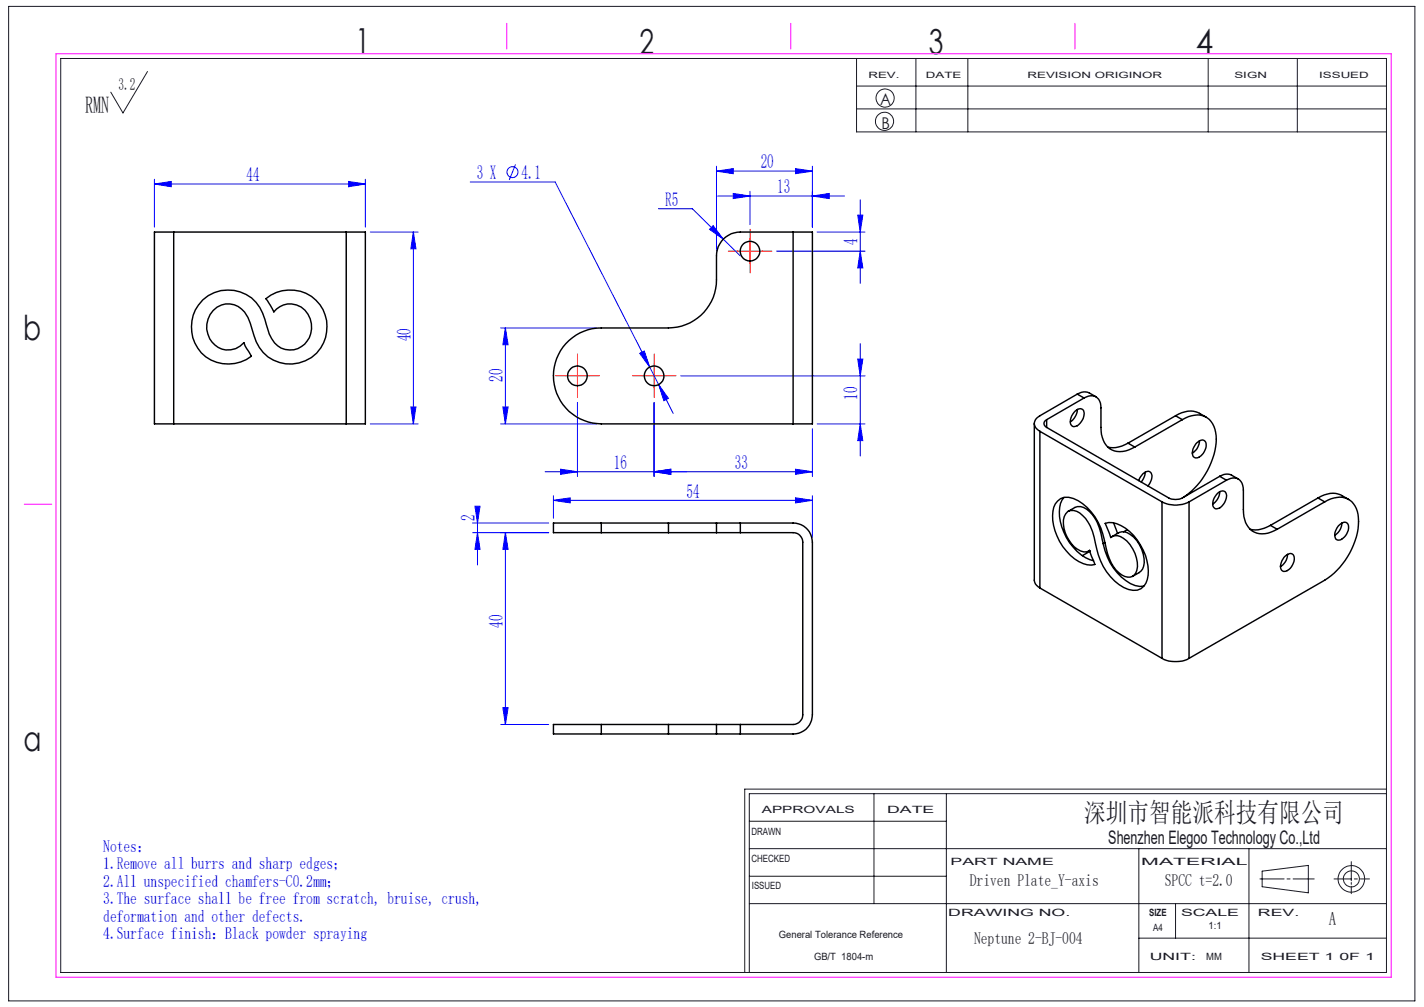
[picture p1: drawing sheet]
<svg xmlns="http://www.w3.org/2000/svg" width="297mm" height="210mm" viewBox="0 0 297 210" stroke-linecap="round" stroke-linejoin="round" font-family="sans-serif">
<g fill="none" stroke="#00f" stroke-width=".21">
<path d="M32.2 38.4l3.5-.6v1.1zM32.2 37.4v10M32.2 38.4h44M72.7 37.8l3.5 .6-3.5 .5zM76.2 37.4v10M98.1 38h17.7l19.7 38.5M107.5 34.3l-1.3 3.2M149.4 35.7l3.5-.5v1zM149.4 34.7v17.7M149.4 35.7h20M156.4 39.9v6.9M165.9 35.2l3.5 .5-3.5 .5z"/>
<path d="M169.4 34.7v12.7M77.2 48.4h10M86.2 48.4l.5 3.5h-1zM86.2 48.4v40M137.3 43.5h7.1l10 9.9M148.7 47.1l2.1 2.8-2.8-2.1zM149.7 40.9h26.4M152.9 40.3l3.5 .6-3.5 .5zM162 52.4h18.4M169.4 40.9l3.5-.6v1.1zM170.4 48.4h10M178.9 44.9h1.1l-.6 3.5z"/>
<path d="M179.4 52.4l.6 3.5h-1.1zM179.4 41.7v17.4M104.4 68.4h20M105.4 68.4l.6 3.5h-1.1zM105.4 68.4v20M133.4 73.7l1-.5 1.1 3.3zM135.5 76.5l1.9 3.7M142 78.4h38.4M178.9 74.9h1.1l-.6 3.5zM179.4 71.6v23.5M77.2 88.4h10M85.7 84.9h1l-.5 3.5z"/>
<path d="M104.4 88.4h20M104.9 84.9h1.1l-.6 3.5zM113.7 98.4h55.7M116.9 97.9l3.5 .5-3.5 .5zM120.4 83.9v15.5M136.4 98.4l3.5-.5v1zM136.4 83.9v15.5M137.4 80.2l2 2.9-.9 .5zM137.4 80.2l3 6M165.9 97.9l3.5 .5-3.5 .5zM169.4 89.4v10M170.4 88.4h10"/>
<path d="M179.4 88.4l.6 3.5h-1.1zM98.6 111.1h15.8M98.6 109.1h15.8M99.1 105.6h1l-.5 3.5zM99.6 111.1l.5 3.5h-1zM99.6 105.9v11.9M105.4 111.1l.6 3.5h-1.1zM105.4 111.1v40M115.4 104.3l3.5-.5v1.1zM115.4 103.4v4.7M115.4 104.3h54M165.9 103.8l3.5 .5-3.5 .6z"/>
<path d="M169.4 103.4v8.7M104.4 151.1h10M104.9 147.6h1.1l-.6 3.5z"/>
<circle cx="106.9" cy="35.9" r="1.14"/>
</g>
<g fill="none" stroke="#191924" stroke-width=".21">
<path d="M1.8 1.3h293.3v207.4h-293.3zM12.7 12.2h276.5v190.6h-276.5zM30.8 14.9l-5.2 8.7-2.5-4.4M178.6 12.2v15.3h110.6M178.6 17.9h110.6M191 12.2v15.3M201.9 12.2v15.3M252 12.2v15.3M270.6 12.2v15.3M178.6 22.7h110.6M156.3 177h132.9M156.3 171.3h41.1"/>
<path d="M182.3 165.5v22.9M197.4 165.5v37.3M237.5 177v25.8M260.5 177v25.8M281.8 179.7v4M289.2 165.5h-132.9v37.3M289.2 164.6h-133.9v38.2M156.3 188.4h132.9M156.3 182.7h41.1M237.5 195.6h51.7M245.2 188.4v7.2M262.8 183.3h5"/>
<path d="M263.2 181.7l9.7-1.2v5.7l-9.7-1.3zM268.4 183.3h.7M269.7 183.3h4.4M278.2 183.3h3.6M281.8 184v.4M281.8 184.8v1.6M282.5 183.3h.6M283.7 183.3h1.9"/>
<circle cx="184.5" cy="25.3" r="1.9"/>
<circle cx="184.6" cy="20.4" r="1.89"/>
<circle cx="281.9" cy="183.3" r="1.68"/>
<circle cx="281.9" cy="183.3" r="2.77"/>
</g>
<path d="M153.9 52.4h-2M156.4 49.9v-2.1M156.4 54.9v2M158.9 52.4h2.1M117.9 78.4h-2M120.4 75.9v-2.1M122.9 78.4h2.1M133.9 78.4h-2M136.4 75.9v-2.1M138.9 78.4h2.1M120.4 80.9v2M136.4 80.9v2" fill="none" stroke="#f00" stroke-width=".21" stroke-dasharray="30.5 1.3 1.3 1.3"/>
<path d="M153.9 52.4h5M156.4 49.9v5M117.9 78.4h5M120.4 75.9v5M133.9 78.4h5M136.4 75.9v5" fill="none" stroke="#f00" stroke-width=".21"/>
<path d="M11.7 11.2h278.5v192.6h-278.5zM105.7 4.9v5.3M164.9 4.9v5.3M224.2 4.9v5.3M5 105.2h5.8" fill="none" stroke="#f0f" stroke-width=".21"/>
<g fill="#00f">
<path d="M148.7 47.1l-.7 .7 2.8 2.1zM137.4 80.2l1.1 3.4 .9-.5zM133.4 73.7l2.1 2.8-1.1-3.3z"/>
<path d="M116.9 97.9l3.5 .5-3.5 .5zM136.4 98.4l3.5-.5v1z"/>
<path d="M115.4 104.3l3.5-.5v1.1zM165.9 103.8l3.5 .5-3.5 .6z"/>
<path d="M32.2 38.4l3.5-.6v1.1zM72.7 37.8l3.5 .6-3.5 .5zM136.4 98.4l3.5-.5v1zM165.9 97.9l3.5 .5-3.5 .5zM152.9 40.3l3.5 .6-3.5 .5zM169.4 40.9l3.5-.6v1.1zM149.4 35.7l3.5-.5v1zM165.9 35.2l3.5 .5-3.5 .5z"/>
<path d="M179.4 52.4l.6 3.5h-1.1zM178.9 44.9h1.1l-.6 3.5z"/>
<path d="M105.4 111.1l.6 3.5h-1.1zM104.9 147.6h1.1l-.6 3.5zM99.1 105.6h1l-.5 3.5zM99.6 111.1l.5 3.5h-1z"/>
<path d="M86.2 48.4l.5 3.5h-1zM85.7 84.9h1l-.5 3.5zM105.4 68.4l.6 3.5h-1.1zM104.9 84.9h1.1l-.6 3.5zM178.9 74.9h1.1l-.6 3.5zM179.4 88.4l.6 3.5h-1.1z"/>
</g>
<g fill="none" stroke="#000" stroke-width=".3">
<path d="M36.2 48.4h-4v40h4M36.2 48.4v40M36.2 48.4h36M72.2 48.4h4v40h-4M72.2 48.4v40M165.4 48.4h-11a4.9 4.9 0 0 0-5 5v5a10 10 0 0 1-10 10h-14a10 10 0 0 0-10 10 10 10 0 0 0 10 10h40M165.4 48.4h4v40h-4M165.4 48.4v40M42.3 62.5a7.8 7.8 0 0 1 12.9 4.1l.3 1a7.1 7.1 0 0 0 3.1 5 4.6 4.6 0 0 0 5.1-1 4.6 4.6 0 0 0 1-5.1 4.3 4.3 0 0 0-7.6-1.5l-1.6-2.7a7.7 7.7 0 0 1 10.7 .7 7.7 7.7 0 0 1-.5 10.8 7.7 7.7 0 0 1-10.8-.3 10.5 10.5 0 0 1-2.3-4.8 7.4 7.4 0 0 0-2.9-4.8 4.4 4.4 0 0 0-6.6 3.7 4.5 4.5 0 0 0 2 4.6 4.5 4.5 0 0 0 5 0l.8-.7 .2 .6 1.3 2.2a7.7 7.7 0 0 1-10.2-.5 7.7 7.7 0 0 1-.8-10.2zM36.2 88.4h36M215.7 88.3v32.8a1.99 1.99 0 0 0 1.2 1.5M216.9 89.9l25.5 14.8"/>
<path d="M216.9 89.9v32.7M218.3 87.5a.87 .87 0 0 0-.6 .8 .87 .87 0 0 0 .6 .8M218.3 89.1l25.5 14.7a3.3 3.3 0 0 0 2.8 0l7.8-4.5M218.3 87.5v1.6M224.2 85.8l.3-.3a.95 .95 0 0 1 1.2-.1 .95 .95 0 0 1 .4 1.1 2.64 2.64 0 0 1-2.3 2.5 1.49 1.49 0 0 1-.3-2.3zM224.7 82.2l-7.8 4.5a1.71 1.71 0 0 0-1.2 1.6 1.71 1.71 0 0 0 1.2 1.6M224.7 82.2l1.3-.5a3.5 3.5 0 0 1 2.6 1.1M224.7 82.2l1.4 .8M224.7 85.4a3.4 3.4 0 0 1-1.5 2.6M226.1 83a2.15 2.15 0 0 1 2.5-.2 2.15 2.15 0 0 1 1 2.2v4.1a4.6 4.6 0 0 0 2.8 4.9l1.1 .2a5.8 5.8 0 0 0 3.2-1M226.1 83l-7.8 4.5M235.3 92.4l-1.9 .8a4.4 4.4 0 0 1-2.4 0"/>
<path d="M235.3 92.4l1.4 .8M238.9 98.5l-.3 1-.6 1M245.2 86.7a5.1 5.1 0 0 1 6.4 .3M245.2 86.7l1.4 .8M245.2 86.7l-9.9 5.7M246.6 87.5a4.6 4.6 0 0 1 5.6 0 7 7 0 0 1 1.2 6.5 15.9 15.9 0 0 1-6.6 9.7M246.6 87.5l-9.9 5.7M249.4 92.6l.6-.5a.95 .95 0 0 1 1.2-.2 .95 .95 0 0 1 .4 1.2 2.63 2.63 0 0 1-2.3 2.4 1.49 1.49 0 0 1-.3-2.2zM250.2 91.9a3.1 3.1 0 0 1-1.5 2.6M254.4 99.3l1.3-.4a3.4 3.4 0 0 1 2.6 1M254.4 99.3l1.4 .8M125.4 109.1h-10v2h10"/>
<path d="M125.4 111.1h14M125.4 109.1h14M125.4 109.1v2M139.4 111.1h10M139.4 109.1h10M139.4 109.1v2M149.4 111.1h5M149.4 109.1h5M149.4 109.1v2M154.4 111.1h11a1.99 1.99 0 0 1 2 2v36a2.05 2.05 0 0 1-2 2h-11M154.4 109.1h11a4 4 0 0 1 4 4v36a4 4 0 0 1-4 4h-11M154.4 109.1v2"/>
<path d="M220.6 104.5a2.81 2.81 0 0 1 3.3-.5 12 12 0 0 1 6.6 9.6 9.1 9.1 0 0 0 3.5 6.3 1.97 1.97 0 0 0 2.2 .3 1.97 1.97 0 0 0 1-2 7.2 7.2 0 0 0-3.5-6.3 1.87 1.87 0 0 0-2 .2l-1.2-3a5.4 5.4 0 0 1 5.1 1.7 10.8 10.8 0 0 1 3.7 10.1 2.82 2.82 0 0 1-3.9 2 12 12 0 0 1-6.9-9.6 8.5 8.5 0 0 0-3.9-6.7 1.89 1.89 0 0 0-2.8 1.9 7 7 0 0 0 3.6 6.4l.7 .2h.6l.6-.3 1.1 2.9a5.7 5.7 0 0 1-5.2-1.9 10.9 10.9 0 0 1-3.4-10zM221.9 103.7a6.3 6.3 0 0 0-.5 6.1 11.2 11.2 0 0 0 5.9 6.9l.8 .2M222.8 106.6a2.91 2.91 0 0 1 4.4 .1 9.5 9.5 0 0 1 2.7 5.8 12 12 0 0 0 6.9 9.6l.9 .2 .8-.1M227.3 114.8l-.2 .1M227.3 115l-1.6 .9M230.5 113.2l-.4 .2M232.2 109l.9 2.3M233.3 111.2a2 2 0 0 1 2.4 .2 6.9 6.9 0 0 1 2.8 6.7l-.2 .6a4.7 4.7 0 0 1-2.1 1.5M233.3 111.1l-1.4 .8M235.1 110.4l-.7 .5M237.5 100.2a2.3 2.3 0 0 1 2.2-1.9 1.62 1.62 0 0 1 .2 2.4l-.5 .6M242.4 104.7a6.2 6.2 0 0 0 5.6 0"/>
<path d="M242.4 104.7v32.6M248 104.7v32.6M253.9 102.9a1.06 1.06 0 0 1 1.5-.4 1.06 1.06 0 0 1 .3 1.5 2.16 2.16 0 0 1-2.4 2 2.08 2.08 0 0 1 .4-2.8zM254.4 102.5a3.2 3.2 0 0 1-1.5 2.6M255.8 100.1a2.1 2.1 0 0 1 2.2-.3 2.1 2.1 0 0 1 1.3 1.9v4.6a4.6 4.6 0 0 0 2.8 4.9l1.1 .1a6 6 0 0 0 3.2-.9M255.8 100.1l-7.8 4.6M265 109.6l-2 .7a4.2 4.2 0 0 1-2.3 .1M265 109.6l1.4 .8M267.8 116.2l.6-.5a.95 .95 0 0 1 1.2-.1 .95 .95 0 0 1 .3 1.1 2.55 2.55 0 0 1-2.2 2.5 1.49 1.49 0 0 1-.3-2.3zM268.5 115.6a2.97 2.97 0 0 1-1.4 2.6M274.9 103.8a5.1 5.1 0 0 1 6.4 .4M274.9 103.8l1.4 .9"/>
<path d="M274.9 103.8l-9.9 5.8M276.3 104.7a4.6 4.6 0 0 1 5.6-.1 6.3 6.3 0 0 1 1.3 5.7 16 16 0 0 1-6.9 10.7l-28.3 16.3M276.3 104.7l-9.9 5.7M279.1 109.7l.6-.5a.95 .95 0 0 1 1.2-.2 .95 .95 0 0 1 .4 1.2 2.63 2.63 0 0 1-2.3 2.4 1.49 1.49 0 0 1-.3-2.2zM279.9 109.1a3.1 3.1 0 0 1-1.5 2.5M216.9 122.6l25.5 14.7M242.4 137.3a6.2 6.2 0 0 0 5.6 0M125.4 151.1h-10v2h10M125.4 153.1h14M125.4 151.1h14M125.4 151.1v2M139.4 153.1h10"/>
<path d="M139.4 151.1h10M139.4 151.1v2M149.4 153.1h5M149.4 151.1h5M149.4 151.1v2M154.4 151.1v2"/>
<circle cx="156.4" cy="52.4" r="2.04"/>
<circle cx="120.4" cy="78.4" r="2.05"/>
<circle cx="136.4" cy="78.4" r="2.04"/>
</g>
<g font-size="7.2" fill="#191924">
<text x="74.1" y="11">1</text>
<text x="133.4" y="11.2">2</text>
<text x="193.7" y="11.3">3</text>
<text x="249.4" y="11.3">4</text>
<text x="4.8" y="70.9">b</text>
<text x="4.9" y="156.5">a</text>
</g>
<text font-size="5.6" fill="#191924" x="226.2" y="171.5">深圳市智能派科技有限公司</text>
<text font-size="4.9" fill="#191924" x="17.8" y="23.5">RMN</text>
<g font-size="4.1" fill="#00f">
<text x="158.7" y="35.1">20</text>
<text x="51.4" y="37.8">44</text>
<text x="99.5" y="37.3">3 X</text>
<text x="108.8" y="37.3">4.1</text>
<text x="162.1" y="40.3">13</text>
<text x="138.7" y="42.9">R5</text>
<text x="178.9" y="51" transform="rotate(-90 178.9 51)">4</text>
<text x="85.7" y="71.1" transform="rotate(-90 85.7 71.1)">40</text>
<text x="104.9" y="79.7" transform="rotate(-90 104.9 79.7)">20</text>
<text x="178.9" y="83.3" transform="rotate(-90 178.9 83.3)">10</text>
<text x="128" y="97.8">16</text>
<text x="153.3" y="97.8">33</text>
<text x="143.2" y="103.8">54</text>
<text x="99" y="108.6" transform="rotate(-90 99 108.6)">2</text>
<text x="104.9" y="130.9" transform="rotate(-90 104.9 130.9)">40</text>
</g>
<g font-size="3.9" fill="#191924">
<text x="231.2" y="176">Shenzhen Elegoo Technology Co.,Ltd</text>
<text x="277.2" y="193">A</text>
</g>
<g font-size="3.5" fill="#191924">
<text x="24.7" y="18.7">3.2</text>
<text x="202.3" y="184.9">Driven Plate_Y-axis</text>
<text x="242.9" y="184.9">SPCC t=2.0</text>
<text x="203.1" y="196.9">Neptune 2-BJ-004</text>
</g>
<g font-size="3.5" fill="#00f">
<text x="21.5" y="177.6">Notes：</text>
<text x="21.5" y="181.3">1.Remove all burrs and sharp edges；</text>
<text x="21.5" y="184.9">2.All unspecified chamfers-C0.2mm；</text>
<text x="21.5" y="188.5">3.The surface shall be free from scratch, bruise, crush,</text>
<text x="21.5" y="192.2">deformation and other defects.</text>
<text x="21.5" y="195.8">4.Surface finish：Black powder spraying</text>
</g>
<g font-size="3.4" fill="#191924">
<text x="183.6" y="22">A</text>
<text x="183.8" y="27">B</text>
</g>
<g font-size="2.1" fill="#191924">
<text x="158.9" y="169.5">APPROVALS</text>
<text x="185" y="169.5">DATE</text>
<text x="156.7" y="174.2">DRAWN</text>
<text x="156.7" y="179.7">CHECKED</text>
<text x="156.8" y="185.4">ISSUED</text>
<text x="198.2" y="180.4">PART NAME</text>
<text x="238" y="180.4">MATERIAL</text>
<text x="197.8" y="191">DRAWING NO.</text>
<text x="239.7" y="191">SIZE</text>
<text x="246.3" y="191">SCALE</text>
<text x="262.4" y="191">REV.</text>
<text x="162.4" y="195.6">General Tolerance Reference</text>
<text x="240.5" y="194.1">A4</text>
<text x="252.1" y="193.8">1:1</text>
<text x="169.8" y="200.2">GB/T 1804-m</text>
<text x="239.8" y="200.2">UNIT:</text>
<text x="251.6" y="200.2">MM</text>
<text x="262.9" y="200.2">SHEET 1 0F 1</text>
</g>
<g font-size="1.8" fill="#191924">
<text x="181.1" y="16.3">REV.</text>
<text x="193.1" y="16.3">DATE</text>
<text x="214.3" y="16.3">REVISION ORIGINOR</text>
<text x="257.5" y="16.3">SIGN</text>
<text x="275.1" y="16.3">ISSUED</text>
</g>
</svg>
